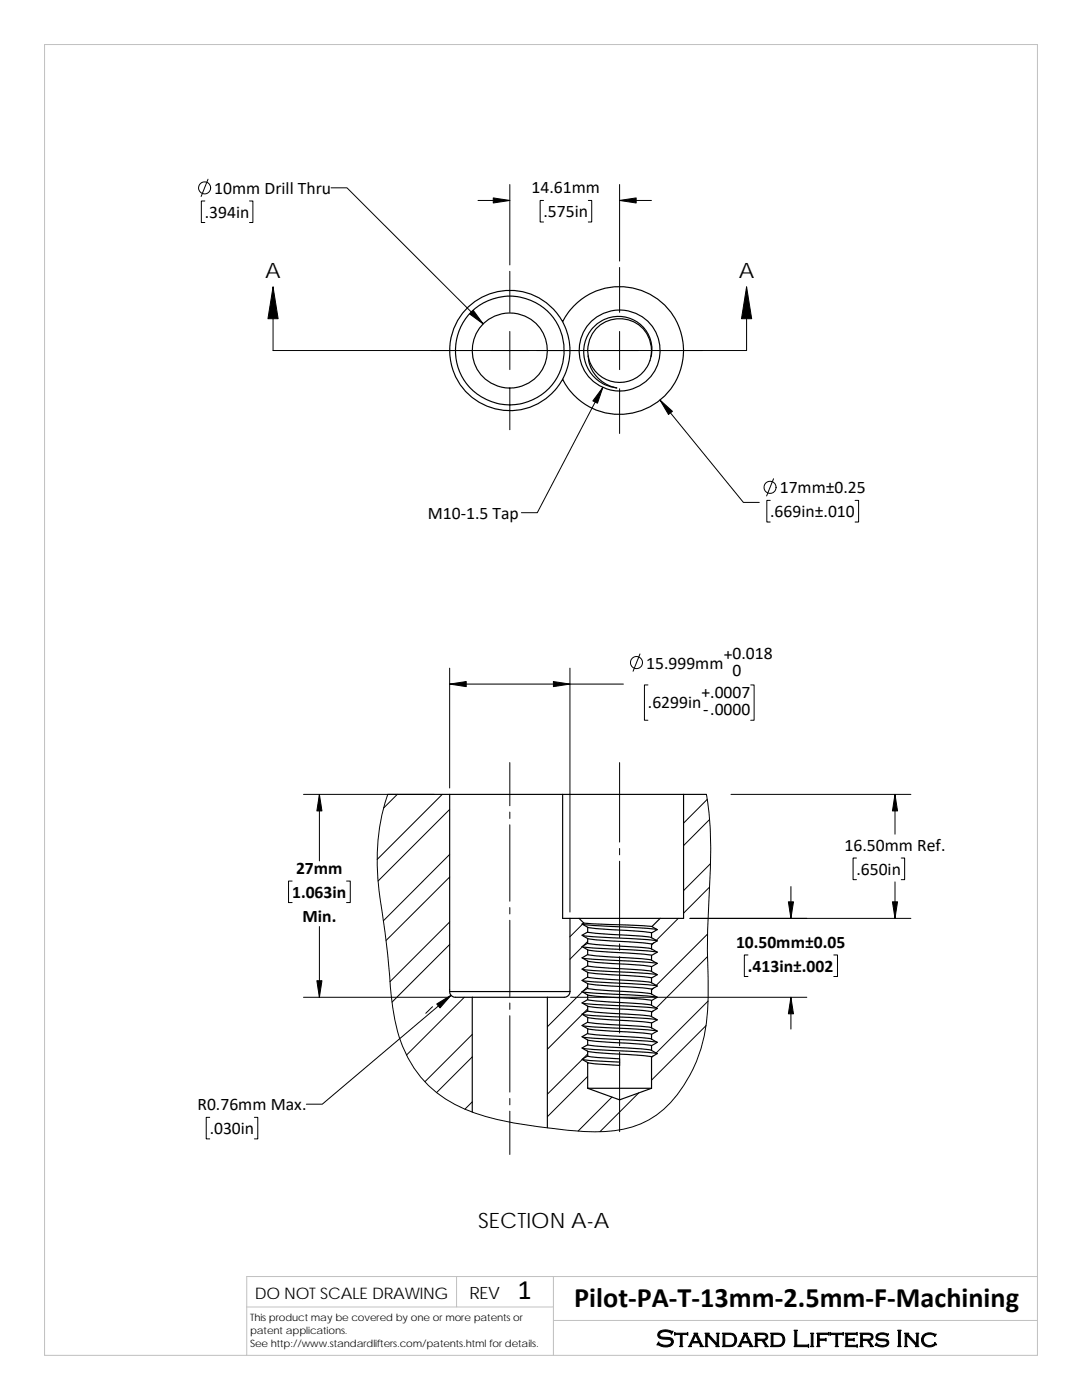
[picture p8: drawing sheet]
<svg xmlns="http://www.w3.org/2000/svg" width="216mm" height="279mm" viewBox="0 0 216 279" stroke-linecap="round" stroke-linejoin="round" font-family="sans-serif">
<path d="M8.9 8.9h198.1v261.6h-198.1zM91.1 254.8v6M110.4 254.8v15.7M207 254.8h-157.8v15.7M49.2 260.8h61.2M110.4 263.5h96.6" fill="none" stroke="#c0c0c0" stroke-width=".2"/>
<g fill="none" stroke="#000" stroke-width=".23">
<path d="M93.4 61.3a12 12 0 0 1 18.9 2.9 12.7 12.7 0 0 1 19.4-4.2 12.7 12.7 0 0 1 0 19.9 12.7 12.7 0 0 1-19.4-4.2 12 12 0 0 1-17.8 3.8 12 12 0 0 1-1.1-18.2zM112.3 64.2a12 12 0 0 1 0 11.5M117.4 71.1a6.4 6.4 0 0 1 6.3-7.5 6.4 6.4 0 0 1 6.2 7.6M118.3 65.4a6.7 6.7 0 0 1 10.7 .7 6.7 6.7 0 0 1-3.8 10 6.4 6.4 0 0 1-7.8-5 6.9 6.9 0 0 0 5.7 6.3 7.2 7.2 0 0 1-4.8-12zM77.4 158.5h12.3M89.7 158.5h22.6M89.7 158.5v39.4M112.3 158.5h24.1M112.3 158.5v24.8h1.4M136.4 158.5v24.8h-4.7M136.4 158.5h4.5M89.7 197.9h24"/>
<path d="M89.7 197.9a1.15 1.15 0 0 0 1.2 1.1h3.3M94.2 199v23M94.2 199h15M109.2 199v26.1M113.7 183.3v14.6M113.7 197.9a1.15 1.15 0 0 1-1.1 1.1h-3.4M113.7 183.3h1.8M115.5 183.3h16.2M115.5 183.3l1 .9M116.4 198l11.1 .7 3.6 .3M116.4 184.5l14.7 1M116.4 193.5l14.7 1"/>
<path d="M116.4 191.2l11 .7 3.7 .4M116.4 189l14.7 1M116.4 186.7l14.7 1M116.4 195.7l14.7 1M116.5 184.2l13.6 .7M116.5 184.2l-.4 .2 1.2 .7M117.3 199.5l-1.2 .7 1.2 .6M117.3 197.3l-1.2 .6 1.2 .7M117.3 192.7l-1.2 .7 1.2 .7M117.3 190.5l-1.2 .7 1.2 .6M117.3 188.3l-1.2 .6 1.2 .6M117.3 186l-1.2 .6 1.2 .7"/>
<path d="M117.3 195l-1.2 .7 1.2 .6M117.3 196.3l2.3 .3 8.1 .5 2.3 .3M117.3 194.1l2.3 .3 8.1 .5 2.3 .3M117.3 198.6l2.3 .3 8.1 .5 2.3 .3M117.3 191.8l2.3 .3 8.1 .5 2.3 .3M117.3 189.5l2.3 .4 8.1 .5 2.3 .3M117.3 187.3l2.3 .3 8.1 .5 2.3 .3M117.3 185.1l2.3 .3 8.1 .5 2.3 .3M117.3 185.1v.9M117.3 187.3v1M117.3 189.5v1M117.3 191.8v.9"/>
<path d="M117.3 194.1v.9M117.3 196.3v1M117.3 198.6v.9M117.3 199.5l2.3 .3 10.3 .8M117.3 197.3l2.2 .3 10.4 .7M117.3 192.7l2.3 .4 10.3 .7M117.3 190.5l2.3 .3 10.3 .8M117.3 188.3l2.3 .3 10.3 .7M117.3 186l2.3 .3 7.7 .5 2.6 .3M117.3 195l2.3 .3 10.3 .8M130 198.4h.1M130 193.8v.1"/>
<path d="M130 191.6h.1M130 189.4h.1M130 187.1h.1M130 196.1h.1M130 186.2v.9M130 188.4v1M130 190.7v.9M130 192.9v1M130 195.2v.9M130 197.4v1M130 199.7v.9M130 198.4l1.1 .6-1.1 .7"/>
<path d="M130 191.6l1.1 .7-1.1 .6M130 189.4l1.1 .6-1.1 .7M130 196.1l1.1 .7-1.1 .6M130 193.9l1.1 .6-1.1 .7M130 187.1l1.1 .7-1.1 .6M130.1 184.9l1 .6-1.1 .7M131.7 183.3l-1.6 1.6M116.2 211.4l2.3 .3 5.1 .3M116.4 200.2l14.7 1.1M116.4 209.2l14.7 1M116.4 207l14.7 1M116.4 202.5l14.7 1"/>
<path d="M116.4 204.7l11.1 .7 3.6 .4M117.3 209.8v1h.1l6.2 .5v1.3l-4.8-.3-1.5-.3v5.2h12.7M117.3 217.2l6.3 2.3 6.4-2.3M117.3 208.5l-1.2 .6 1.2 .7M117.3 206.2l-1.2 .7 1.2 .7M117.3 201.8l-1.2 .6 1.2 .7M117.3 204l-1.2 .7 1.2 .6M117.3 209.8l2.3 .3 8.1 .5 2.3 .3M117.3 200.8l2.3 .3 8.1 .5 2.3 .3M117.3 203.1l2.3 .3 8.1 .5 2.3 .3M117.3 205.3l2.3 .3 8.1 .5 2.3 .3M117.3 207.6l2.3 .3 8.1 .5 2.3 .3"/>
<path d="M117.3 210.8l-1.2 .6 1.2 .6M117.3 200.8v1M117.3 203.1v.9M117.3 205.3v.9M117.3 207.6v.9M117.3 208.5l2.3 .3 7.7 .5 2.6 .3M117.3 206.2l2.3 .4 10.3 .7M117.3 201.8l2.3 .3 7.7 .4 2.6 .3M117.3 204l2.3 .3 10.3 .8M130 200.6h.1M130 209.6h.1M130 207.3v.1"/>
<path d="M130 202.8v.1M130 205.1h.1M130 201.9v1M130 204.2v.9M130 206.4v1M130 208.7v.9M130 210.9v6.3M130 207.4l1.1 .6-1.1 .7M130 202.9l1.1 .6-1.1 .7M130 205.1l1.1 .7-1.1 .6M130 209.6l1.1 .7-1.1 .6M130 200.6l1.1 .7-1.1 .6"/>
<circle cx="101.7" cy="69.9" r="7.5"/>
<circle cx="101.7" cy="69.9" r="10.9"/>
<circle cx="123.6" cy="69.9" r="8.1"/>
</g>
<g fill="none" stroke="#000" stroke-width=".2">
<path d="M41.5 35.8l-1.4 3.4M66.1 37.5h3.1l27.2 27.1M101.7 36.8v16.1M123.6 36.8v15.3M40.9 40.1h-.7v4.3h.7M49.8 40.1h.7v4.3h-.7M54.5 57.3v12.7h94.5v-12.7M95.4 40h6.3M101.7 54.1v8.2M108.5 40h-.7v4.3h.7M117.4 40h.7v4.3h-.7M123.6 53.4v8.9"/>
<path d="M123.6 40h6.4M101.7 66.1v7.7M101.7 77.6v8.2M120.3 77.3l-13.1 25h-3.2M123.6 66.1v7.7M123.6 77.6v8.9M131.7 79.8l16.6 20.5h3.2M153.7 99.9h-.7v4.3h.7M154.3 95.5l-1.3 3.5M170.6 99.9h.7v4.3h-.7M89.7 136.5h34.7M89.7 133.3v24"/>
<path d="M113.7 133.3v48.7M127.7 130.5l-1.4 3.5M129.3 136.7h-.7v7h.7M149.8 136.7h.7v7h-.7M60.6 158.5h26M63.7 158.5v13.3M77.4 158.5a44.4 44.4 0 0 0-1.3 22.5l1.5 12a56.7 56.7 0 0 0 2.2 14.4 22.6 22.6 0 0 0 14.5 14.6 75.4 75.4 0 0 0 16.3 3.2 44.5 44.5 0 0 0 13.3 .2 17.8 17.8 0 0 0 12.2-8.3 30.3 30.3 0 0 0 5.2-17.1v-1.5a227.6 227.6 0 0 1 .4-24.9 64.8 64.8 0 0 0-.8-15.1M79.3 158.5l-2.8 2.8M88.2 158.5l-12.9 13M101.7 152.2v8.6M123.6 152.2v15.9M141.1 159.5l-4.7 4.8"/>
<path d="M145.9 158.5h35.9M178.6 158.5v8M58.3 175.8h-.7v4.3h.7M69.2 175.8h.7v4.3h-.7M89.7 170.5l-13.2 13.3M89.7 161.5l-14.3 14.3M89.7 175l-12.7 12.7M101.7 162.1v1.2M101.7 164.6v15.3M123.6 169.3v1.3M123.6 171.9v15.2M141.6 163.6l-5.2 5.2"/>
<path d="M141.6 177l-5.2 5.2M141.8 172.4l-5.4 5.3M157.8 176.9v6.4M170.9 171.2h-.7v4.4h.7M178.6 176v7.3M179.8 171.2h.7v4.4h-.7M60.6 199h29M63.7 184.9v14.1M89.7 184l-11.9 11.9M89.7 197.5h.1M89.7 188.5l-11.5 11.5M90 198.6l-25.7 21.8h-3.2"/>
<path d="M92.6 199l-11.5 11.6M101.7 181.1v1.3M101.7 183.7v15.2M113.9 199h47.1M116.2 197.9l-7 7M116.2 189l-2.5 2.4M116.2 184.4l-2.5 2.5M116.5 184.2h-.1M117.3 196.9l-.9 .9M117.3 187.9l-.9 .8M123.6 188.4v1.3M123.6 190.9v15.3"/>
<path d="M130.4 197.2l-.4 .4M130.5 188.2l-.5 .4M135.3 183.3l-4.3 4.4M137.7 183.3h44.1M141.2 190.9l-10.3 10.3M141.2 186.4l-10.3 10.3M141.3 199.8l-10.4 10.4M149.2 190.6h-.7v4.3h.7M157.8 199v6.4M166.4 190.6h.7v4.3h-.7M86.3 200.9l-1.3 1.3M94.2 206.4l-9.4 9.5"/>
<path d="M94.2 210.9l-7.1 7.1M94.2 219.9l-1.4 1.5M101.7 200.2v1.2M101.7 202.7v15.3M101.7 219.2v1.3M116.2 211.4l-7 7M116.2 202.4l-7 7M117.3 210.3l-1 1M117.3 201.4l-1 .9M117.3 214.8l-8.1 8.1M122.1 218.9l-6.7 6.8M123.6 207.4v1.3"/>
<path d="M123.6 210v15.8M127.4 218.1l-7.7 7.7M130.3 210.8l-.3 .3M130.4 201.7l-.4 .4M140.9 204.7l-10.9 10.9M41.8 223h-.7v4.3h.7M50.8 223h.6v4.3h-.6M101.7 221.8v8.6"/>
<circle cx="40.8" cy="37.5" r="1.2"/>
<circle cx="153.7" cy="97.3" r="1.2"/>
<circle cx="127" cy="132.2" r="1.21"/>
</g>
<g fill="#000" stroke="#000" stroke-width=".2">
<path d="M54.5 57.3l1 6.3h-2zM149 57.3l1 6.3h-2z"/>
<path d="M98.4 39.5l3.3 .5-3.3 .5z" fill-rule="evenodd"/>
<path d="M123.6 40l3.3-.5v1z" fill-rule="evenodd"/>
<path d="M93.7 62.7l.7-.7 2 2.6z" fill-rule="evenodd"/>
<path d="M120.3 77.3l-1.1 3.2-.9-.5z" fill-rule="evenodd"/>
<path d="M131.7 79.8l2.5 2.3-.8 .6z" fill-rule="evenodd"/>
<path d="M89.7 136.5l3.3-.5v1z" fill-rule="evenodd"/>
<path d="M110.4 136l3.3 .5-3.3 .5z" fill-rule="evenodd"/>
<path d="M63.7 158.5l.5 3.3h-1z" fill-rule="evenodd"/>
<path d="M178.6 158.5l.5 3.3h-1z" fill-rule="evenodd"/>
<path d="M63.2 195.7h1l-.5 3.3z" fill-rule="evenodd"/>
<path d="M87.1 200.4l2.9-1.8-2.2 2.5z" fill-rule="evenodd"/>
<path d="M157.8 199l.5 3.3h-1z" fill-rule="evenodd"/>
<path d="M157.3 180h1l-.5 3.3z" fill-rule="evenodd"/>
<path d="M178.1 180h1l-.5 3.3z" fill-rule="evenodd"/>
</g>
<g font-size="5.6">
<text x="103.3" y="259.2">1</text>
<text x="114.6" y="260.8">Pilot‐PA‐T‐13mm‐2.5mm‐F‐Machining</text>
</g>
<text font-size="4.9" x="130.9" y="268.8">Standard Lifters Inc</text>
<g font-size="4.2">
<text x="52.9" y="55.5">A</text>
<text x="147.4" y="55.5">A</text>
<text x="95.4" y="245">SECTION A-A</text>
</g>
<g font-size="3.5">
<text x="42.8" y="38.7">10mm Drill Thru</text>
<text x="106.1" y="38.6">14.61mm</text>
<text x="40.9" y="43.5">.394in</text>
<text x="108.5" y="43.3">.575in</text>
<text x="155.6" y="98.5">17mm±0.25</text>
<text x="85.3" y="103.6">M10‐1.5 Tap</text>
<text x="153.7" y="103.2">.669in±.010</text>
<text x="144.4" y="131.7">+0.018</text>
<text x="128.9" y="133.4">15.999mm</text>
<text x="146.2" y="135">0</text>
<text x="129.3" y="141.3">.6299in</text>
<text x="140" y="139.3">+.0007</text>
<text x="140.3" y="142.8">‐.0000</text>
<text x="168.5" y="169.8">16.50mm Ref.</text>
<text x="58.3" y="179.2">1.063in</text>
<text x="59.1" y="174.4">27mm</text>
<text x="170.9" y="174.6">.650in</text>
<text x="60.3" y="184">Min.</text>
<text x="146.9" y="189.1">10.50mm±0.05</text>
<text x="149.2" y="193.9">.413in±.002</text>
<text x="39.4" y="221.6">R0.76mm Max.</text>
<text x="41.8" y="226.3">.030in</text>
</g>
<text font-size="3.4" x="93.7" y="259.2">REV</text>
<text font-size="3.2" x="50.8" y="259.3">DO NOT SCALE DRAWING</text>
<g font-size="2">
<text x="49.9" y="263.7">This product may be covered by one or more patents or</text>
<text x="49.9" y="266.2">patent applications.</text>
<text x="49.9" y="268.8">See http://www.standardlifters.com/patents.html for details.</text>
</g>
</svg>
